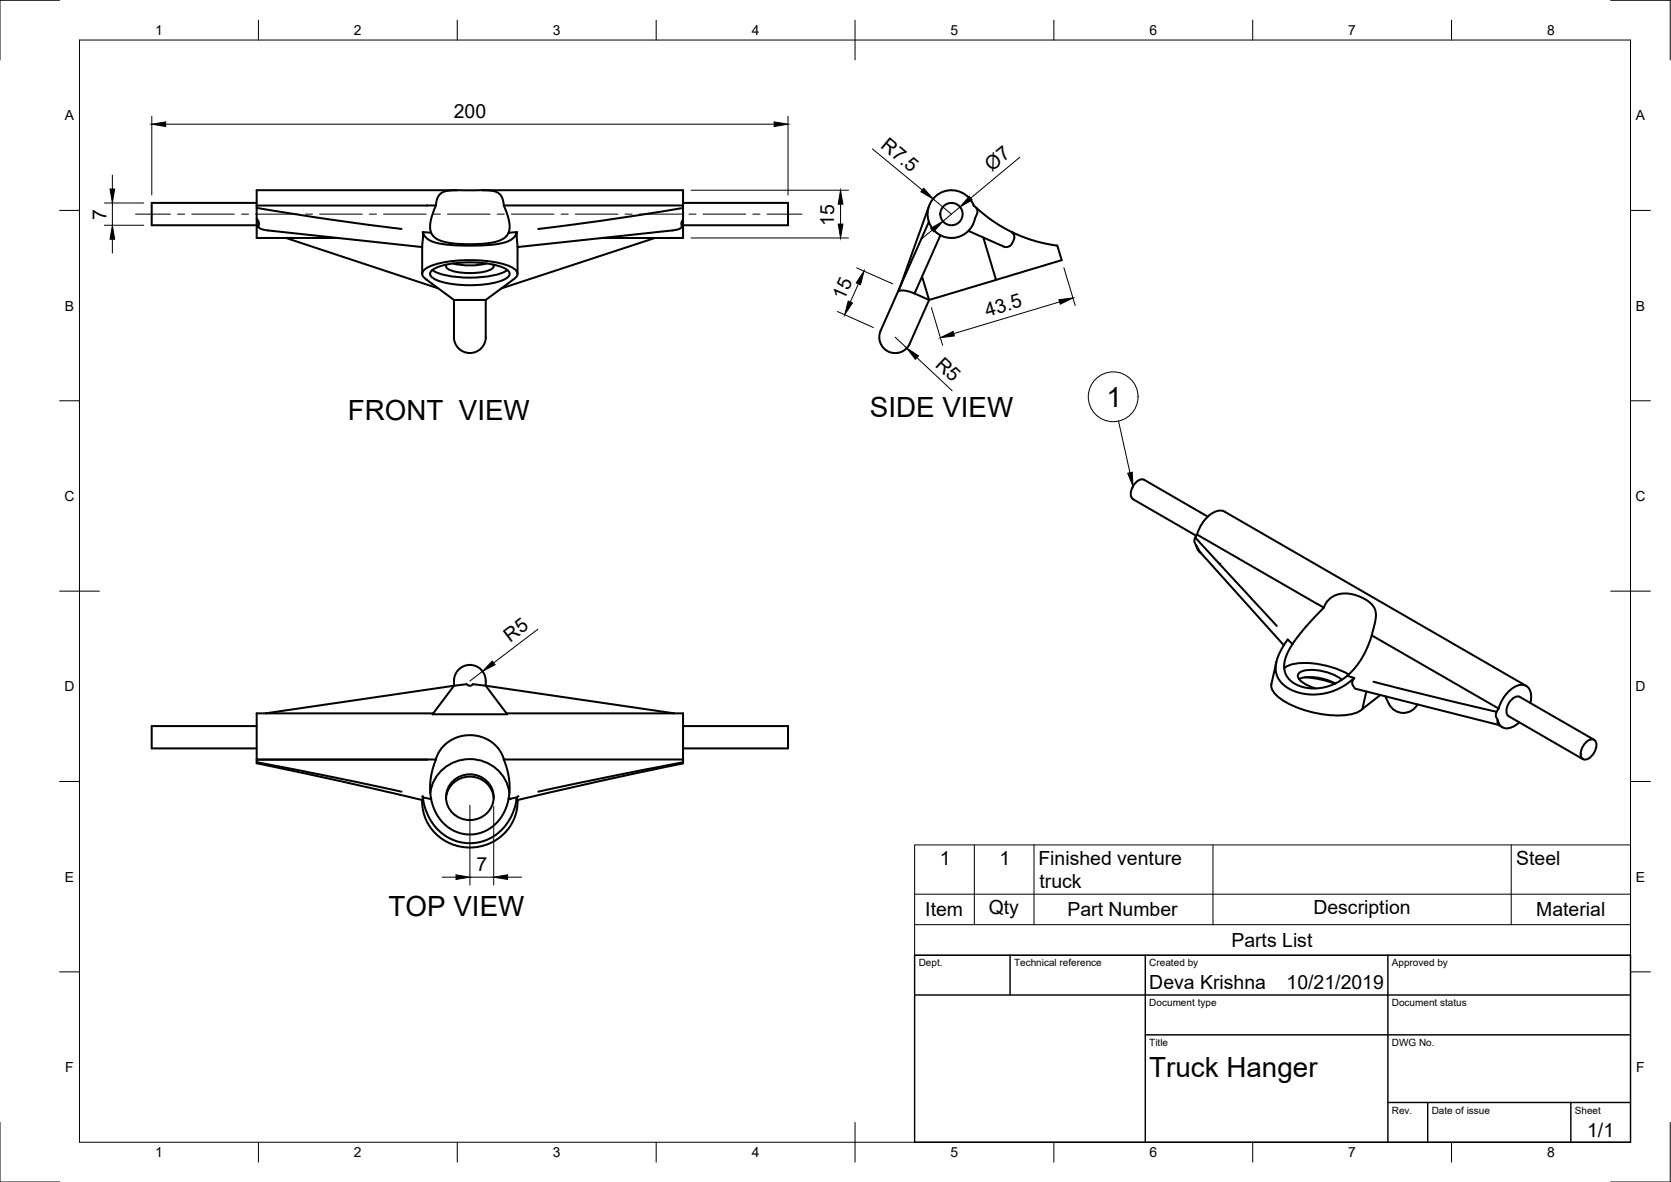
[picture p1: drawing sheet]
<svg xmlns="http://www.w3.org/2000/svg" width="420mm" height="297mm" viewBox="0 0 420 297" stroke-linecap="round" stroke-linejoin="round" font-family="sans-serif">
<!-- layer: Visible -->
<g fill="none" stroke="#000" stroke-width=".51">
<path d="M64.5 51.7v.5a766.3 766.3 0 0 0 36.5 5.3M64.5 52.2v2.8M64.5 51h-26.4v5.6h26.4M71.9 59.8l38.3 12.7M85 59.8h-20.5v-4.8a2.01 2.01 0 0 1 .5 1.9l.2 .4 .5 .3 1.4 .3 39.1 4.2M106.3 58.3l2.1 .2 .4 .6 .8 .8 1.7 .8 2.4 .4 3.3 .3 4.1-.1 2.9-.4 1.4-.4 1.3-.6 .8-.8 .4-.6 2.1-.2M109.6 51.6l-.7 1.9-.7 2.4-.1 1.3 .3 1.3M115 47.8h-50.5v3.9M121.3 47.8h50.4v3.8h-45v-.2a3.4 3.4 0 0 0-4-3.6l-10 .1a3.3 3.3 0 0 0-3.1 3.7l-45.1 .1M126.7 51.6l.7 1.9 .7 2.4v1.3l-.2 1.3M151.4 59.8h20.3v-4.7a1.74 1.74 0 0 0-.3 1.8l-.4 .6-1.6 .4-39.3 4.2M164.7 59.8l-38.7 12.7"/>
<path d="M171.7 51.6v.7a721.8 721.8 0 0 1-36.4 5.2M171.7 52.3v2.8M171.7 51h26.4v5.6h-26.4M233.4 52.2l-7.1 19.9-4.9 11M233.6 55.8l-7.7 17.4a5.2 5.2 0 0 1 4.1 .6M236.5 59.1l-6.5 14.7M243.5 58l9.2 4.1 .6-.1 .8-.3 .8-1.4 .1-1.1-.6-.9 2.5 1.1 3.6 1.2 5.4 1.1 1.1 3.7-16.6 4.9M244.8 51.6v.1M244.8 51.7a6 6 0 0 0-9.4-2.5 6 6 0 0 0 .8 9.8 6 6 0 0 0 8.9-4.1l.5-1.1a1.6 1.6 0 0 0-.1-1.6M244.9 51.7a38.5 38.5 0 0 0 9.9 6.8M247.2 59.7l3.2 10.6-16.8 5.1-1.8-5.9M106.2 68.8l.1-10.5 .8 1.4 2 1.1 3.2 .7 4.7 .2 4.9-.1 4.6-.5 2.2-1 .8-.8 .5-1 .1 10.5"/>
<path d="M108.6 68a14.8 14.8 0 0 1 8.1-2 22.6 22.6 0 0 1 10.5 1.6 1.25 1.25 0 0 1 .9 1.2 1.25 1.25 0 0 1-.9 1.2 24.2 24.2 0 0 1-13.3 1.4l-2.3-.4a5.8 5.8 0 0 1-3.4-1.8l-.1-.4zM108.7 67.9a17.9 17.9 0 0 0 9.4 1.9 17.9 17.9 0 0 0 9.5-1.9M112.3 66.5l-.1 .3a1.23 1.23 0 0 0 1 1.1 16.1 16.1 0 0 0 10.4-.3l.5-.5-.1-.6M113.9 66.2a18.1 18.1 0 0 0 8.5 0M114.2 75.4l-6.8-5.1a1.52 1.52 0 0 1-1-2.3 13.4 13.4 0 0 1 7.8-2.4 30.6 30.6 0 0 1 14.5 1.6 1.71 1.71 0 0 1 1.2 2.2l-7.8 6M114.2 75.4h7.9M114.2 75.4l-.1 9.3a4 4 0 0 0 4 4 4 4 0 0 0 4.1-4l-.1-9.3M230 73.8l3.6 1.6-4.8 11a4 4 0 0 1-5.3 2 4 4 0 0 1-2.1-5.3M284.9 125.4l15.9 9.2M287.7 120.6l16 9.2M287.7 120.6a2.47 2.47 0 0 0-2.8 1.6 2.47 2.47 0 0 0 0 3.2M300.5 135.1l-.2 .9 .5 1.1"/>
<path d="M300.8 137.1l.8 1.5 21.2 23.6M300.8 137.1l.3 .9 .8 1M301 134.3l31.9 18.4a6 6 0 0 1 8.1-3.1l1.3 .5 1.7 1 .9 .7 .8 1.3 .2 1v1.2l-1 4.4 31.9 18.4M301 134.3l-.5 .8 20.5 22.2M307.9 128.6l75.9 43.8M308 128.6a3.9 3.9 0 0 0-4.4 1.4l-1.8 2.3-.8 2M332.9 152.7l-5 5.3-2.9 3.9M344.9 159.7l-.9 2.6-1.7 3.3-1.5 2.1-2 2.1M66.8 179.3l50.5-7.4a1.06 1.06 0 0 0 1.7 0l50.5 7.4M108.9 179.3h-44.4v11.6h42.8M115.3 168.3a4 4 0 0 1 4.4-.9 4 4 0 0 1 2.4 3.7v1.2l5.4 7.2h-18.7l5.4-7.2a4.8 4.8 0 0 1 1.1-4zM127.4 179.3h44.3v11.6h-45l-.5-1.3-.8-1.4-2.1-2-2.6-1.1-2.9-.4-2.8 .6-2.6 1.4-1.9 2.1-.9 2.1h-45.1v.6l16 3.1 20.5 4.4"/>
<path d="M320.9 166.4l-1.2 5.5a4.5 4.5 0 0 0 2.8 4 25.9 25.9 0 0 0 18 3.4l1.5-.7 .6-.4M322.9 167.9a8.4 8.4 0 0 1 6-1.3 23.7 23.7 0 0 1 10.2 2.9M326.6 170.6a11.9 11.9 0 0 1 9.2 1.2M328.1 170.2a25 25 0 0 1 7.6 1.6M337.4 170.8a12 12 0 0 0-10.4-2 1.25 1.25 0 0 0-.7 1.2 1.25 1.25 0 0 0 .7 1.1l2 1.2 1.8 .7M340.5 170.4l-1.7-.6-1.7 1.2-1.6 .9-1.8 .6-1.8 .4h-3.4l-2.6-.9a5.3 5.3 0 0 1-2.3-7.6l1.4-2.5-1.2-1.2-1.5 2.2-.7 1.6a6.2 6.2 0 0 0 3.8 9.2 14.7 14.7 0 0 0 15.1-3.3l-.4 .6-.1 .8 .6 1.1 .3 .2 36.1 9.1-.5-.6 .1-.6M343.6 173.8l-1 4.4 4.5-3.5M345.4 171.3l30.9 7.6 .5-.8M348.3 175a6.3 6.3 0 0 0 2.7 3.7 4 4 0 0 0 5.4-1.7M376.3 178.9l-.2 1.1 .5 1M384.8 176.7a3.7 3.7 0 0 0-1.4-4.5 5.4 5.4 0 0 0-5.3 3.1l-1.3 2.8M64.5 191.5v.3l20.9 4.5 21 4.8-.1-.7 .4 2.1a11.7 11.7 0 0 0 16.6 8.2 13.4 13.4 0 0 0 6.7-10.3l-.1 .7 21-4.8 20.8-4.5v-.2"/>
<path d="M64.5 182.5h-26.4v5.6h26.4M108.2 199.3a10.1 10.1 0 0 1 9.9-8.5 10.1 10.1 0 0 1 10 8.5M109.6 190.9l-.7 2-.7 3.3-.1 2.2 .3 2.4M113.9 196.3a5.9 5.9 0 0 1 7.6-.7 5.9 5.9 0 0 1 2 7.4 6 6 0 0 1-7.5 2.7 6 6 0 0 1-3.6-7.2l.4-.8zM126.7 190.9l.7 2 .7 3.3v2.2l-.2 2.4M171.7 190.9v.7l-15.9 3.1-20.5 4.3M171.7 182.5h26.4v5.6h-26.4M376.6 181a2.51 2.51 0 0 0 4.3 1.4l1.1-.9M376.7 182.1l1.1 .7M398.6 186.8a1.69 1.69 0 0 1 2.5-.6 3.6 3.6 0 0 1-2.7 4.7 1.69 1.69 0 0 1-.8-2.5zM400.8 185.9l-18.6-10.8a2.47 2.47 0 0 0-2.8 1.7 2.47 2.47 0 0 0 0 3.2l18.6 10.8M106.2 201a12.1 12.1 0 0 0 9.2 11.7 12.1 12.1 0 0 0 13.5-6.2 11.2 11.2 0 0 0 1.2-5.5"/>
<path d="M106.3 200.4l2.1 .4 .4 1.7 .8 1.8 1.1 1.7 1.3 1.3a9.5 9.5 0 0 0 15.3-4.4l.6-2.1 2.1-.4M112.1 200.6a6 6 0 0 1 6-5.4 6 6 0 0 1 6 5.4"/>
<circle cx="239.2" cy="53.8" r="2.8"/>
</g>
<g fill="#000">
<circle cx="306.6" cy="141.7" r=".25"/>
<circle cx="106.2" cy="200.1" r=".25"/>
<circle cx="108.1" cy="200.8" r=".25"/>
<circle cx="108.2" cy="200.8" r=".25"/>
<circle cx="128.1" cy="200.8" r=".25"/>
<circle cx="130.1" cy="200.1" r=".25"/>
</g>
<!-- layer: Border -->
<g fill="none" stroke="#000" stroke-width=".25">
<path d="M15 .1h-15v15M20 10.1h390v276.9h-390zM65 5.1v5M115 5.1v5M165 5.1v5M215 5.1v10M265 5.1v5M315 5.1v5M365 5.1v5M405 .1h15v15M15 52.9h5M410 52.9h5"/>
<path d="M15 100.7h5M410 100.7h5M15 148.6h10M405 148.6h10M15 196.4h5M410 196.4h5M15 244.2h5M410 244.2h5M0 282.1v14.9h15M65 287v5M115 287v5M165 287v5"/>
<path d="M215 282.1v9.9M265 287v5M315 287v5M365 287v5M420 282.1v14.9h-15"/>
</g>
<!-- layer: TitleBlock -->
<path d="M230 240.1h180v46.9h-180zM230 250h180M254 240.1v9.9M288 240.1v46.9M349 240.1v46.9M288 260.1h122M349 277.1h61M359 277.1v9.9M395 277.1v9.9" fill="none" stroke="#000" stroke-width=".36"/>
<!-- layer: BOM -->
<g fill="none" stroke="#000" stroke-width=".25">
<path d="M281.2 105.8l2.9 13M230 212.3h180v27.8h-180zM245 212.3v20.1M260 212.3v20.1M305 212.3v20.1M380 212.3v20.1M230 232.4h180M230 224.7h180"/>
<circle cx="279.9" cy="99.7" r="6.3"/>
</g>
<path d="M283.5 118.9l1.2-.2 .2 3.5z" fill="#000" stroke="#000" stroke-width=".25"/>
<!-- layer: Dimensions -->
<g fill="none" stroke="#000" stroke-width=".25">
<path d="M38.2 29.2v19.8M41.7 31.2h152.9M198.1 29.2v19.8M219.4 37.4l12.5 10.4M256.4 39.5l-12.3 10.3M26.2 51h10M26.2 56.6h10M28.3 44v3.5M28.3 51v5.6M173.8 47.8h39.5M173.8 59.8h39.5M211.3 51.3v5"/>
<path d="M234.4 57.8l-2.7 2.3M234.6 50l4.6 3.8M241.4 52l-4.3 3.6M28.3 60.1v3.5M210.6 78.3l9 4M215.4 67.3l9.1 4M215.8 71.3l-2 4.6M234.2 77.3l2.8 9.5M266.4 75.9l-26.6 7.9M267.5 67.3l2.9 9.5M225.1 84.7l2.9 2.8M230.5 89.9l8.9 8.3"/>
<path d="M135.2 158.1l-11.1 8.5M121.3 168.7l-3.1 2.4M118.2 202.3v20.1M124.1 202.6v19.8M111.1 220.4h3.6M118.2 220.4h5.9M127.6 220.4h3.5"/>
</g>
<g fill="#000" stroke="#000" stroke-width=".25">
<path d="M38.2 31.2l3.5-.6v1.2zM194.6 30.6l3.5 .6-3.5 .6zM27.7 47.5h1.1l-.5 3.5zM211.3 47.8l.6 3.5h-1.1zM210.8 56.3h1.1l-.6 3.5zM232.3 47.3l2.3 2.7-3.1-1.8zM234 57.4l3.1-1.8-2.3 2.7zM243.7 49.3l.8 .9-3.1 1.8zM28.3 56.6l.5 3.5h-1.1zM213.3 75.7l1 .4-1.9 3zM217.3 68.1l-.9 3.5-1.1-.5zM266.3 75.3l3.5-.4-3.2 1.5z"/>
<path d="M228 87.5l2.9 1.9-.8 .9zM236.5 84.9l3.1-1.6 .4 1.1zM123.8 166.1l.7 1-3.2 1.6zM114.7 219.8l3.5 .6-3.5 .6zM124.1 220.4l3.5-.6v1.2z"/>
</g>
<!-- layer: Center Lines -->
<g fill="none" stroke="#000" stroke-width=".25">
<path d="M34.1 53.8h8.8M44.6 53.8h1.8M48.2 53.8h10.7M60.7 53.8h1.8M64.3 53.8h10.7M76.8 53.8h1.8M80.4 53.8h10.7M92.9 53.8h1.8M96.4 53.8h10.7M108.9 53.8h1.8M112.5 53.8h10.7M125 53.8h1.8"/>
<path d="M128.6 53.8h10.7M141.1 53.8h1.8M144.7 53.8h10.7M157.2 53.8h1.7M160.7 53.8h10.7M173.2 53.8h1.8M176.8 53.8h10.7M189.3 53.8h1.8M192.9 53.8h8.8"/>
</g>
<g font-size="7">
<text x="87.4" y="105.6">FRONT VIEW</text>
<text x="218.7" y="104.8">SIDE VIEW</text>
<text x="278.2" y="102.2">1</text>
<text x="97.7" y="230.2">TOP VIEW</text>
<text x="289" y="270.6">Truck Hanger</text>
</g>
<g font-size="4.9">
<text x="114.1" y="29.7">200</text>
<text x="221.2" y="36.9" transform="rotate(40 221.2 36.9)">R7.5</text>
<text x="249.4" y="43.2" transform="rotate(-40 249.4 43.2)">Ø7</text>
<text x="26.8" y="55.2" transform="rotate(-90 26.8 55.2)">7</text>
<text x="209.8" y="56.7" transform="rotate(-90 209.8 56.7)">15</text>
<text x="212.2" y="75.6" transform="rotate(-66 212.2 75.6)">15</text>
<text x="248.2" y="79.7" transform="rotate(-17 248.2 79.7)">43.5</text>
<text x="235" y="91.9" transform="rotate(43 235 91.9)">R5</text>
<text x="128.3" y="161.5" transform="rotate(-37 128.3 161.5)">R5</text>
<text x="119.8" y="218.9">7</text>
<text x="236.3" y="217.3">1</text>
<text x="251.3" y="217.3">1</text>
<text x="261.1" y="217.3">Finished venture</text>
<text x="381.3" y="217.4">Steel</text>
<text x="261.4" y="223.2">truck</text>
<text x="232.7" y="230.3">Item</text>
<text x="248.6" y="229.8">Qty</text>
<text x="268.4" y="230.3">Part Number</text>
<text x="330.2" y="229.8">Description</text>
<text x="386.3" y="230.3">Material</text>
<text x="309.6" y="237.9">Parts List</text>
<text x="289" y="248.5">Deva Krishna</text>
<text x="323.5" y="248.5">10/21/2019</text>
<text x="399.1" y="285.7">1/1</text>
</g>
<g font-size="3.5">
<text x="39" y="8.8">1</text>
<text x="89" y="8.8">2</text>
<text x="139" y="8.8">3</text>
<text x="189" y="8.8">4</text>
<text x="239" y="8.8">5</text>
<text x="289" y="8.8">6</text>
<text x="339" y="8.8">7</text>
<text x="389" y="8.8">8</text>
<text x="16.3" y="30.2">A</text>
<text x="411.3" y="30.2">A</text>
<text x="16.3" y="78">B</text>
<text x="411.3" y="78">B</text>
<text x="16.2" y="125.9">C</text>
<text x="411.2" y="125.9">C</text>
<text x="16.2" y="173.7">D</text>
<text x="411.2" y="173.7">D</text>
<text x="16.3" y="221.6">E</text>
<text x="411.3" y="221.6">E</text>
<text x="16.4" y="269.4">F</text>
<text x="411.4" y="269.4">F</text>
<text x="39" y="290.8">1</text>
<text x="89" y="290.8">2</text>
<text x="139" y="290.8">3</text>
<text x="189" y="290.8">4</text>
<text x="239" y="290.8">5</text>
<text x="289" y="290.8">6</text>
<text x="339" y="290.8">7</text>
<text x="389" y="290.8">8</text>
</g>
<g font-size="2.5">
<text x="231" y="242.9">Dept.</text>
<text x="255" y="242.9">Technical reference</text>
<text x="289" y="242.9">Created by</text>
<text x="350" y="242.9">Approved by</text>
<text x="289" y="252.8">Document type</text>
<text x="350" y="252.8">Document status</text>
<text x="289" y="262.9">Title</text>
<text x="350" y="262.9">DWG No.</text>
<text x="350" y="279.9">Rev.</text>
<text x="360" y="279.9">Date of issue</text>
<text x="396" y="279.9">Sheet</text>
</g>
</svg>
